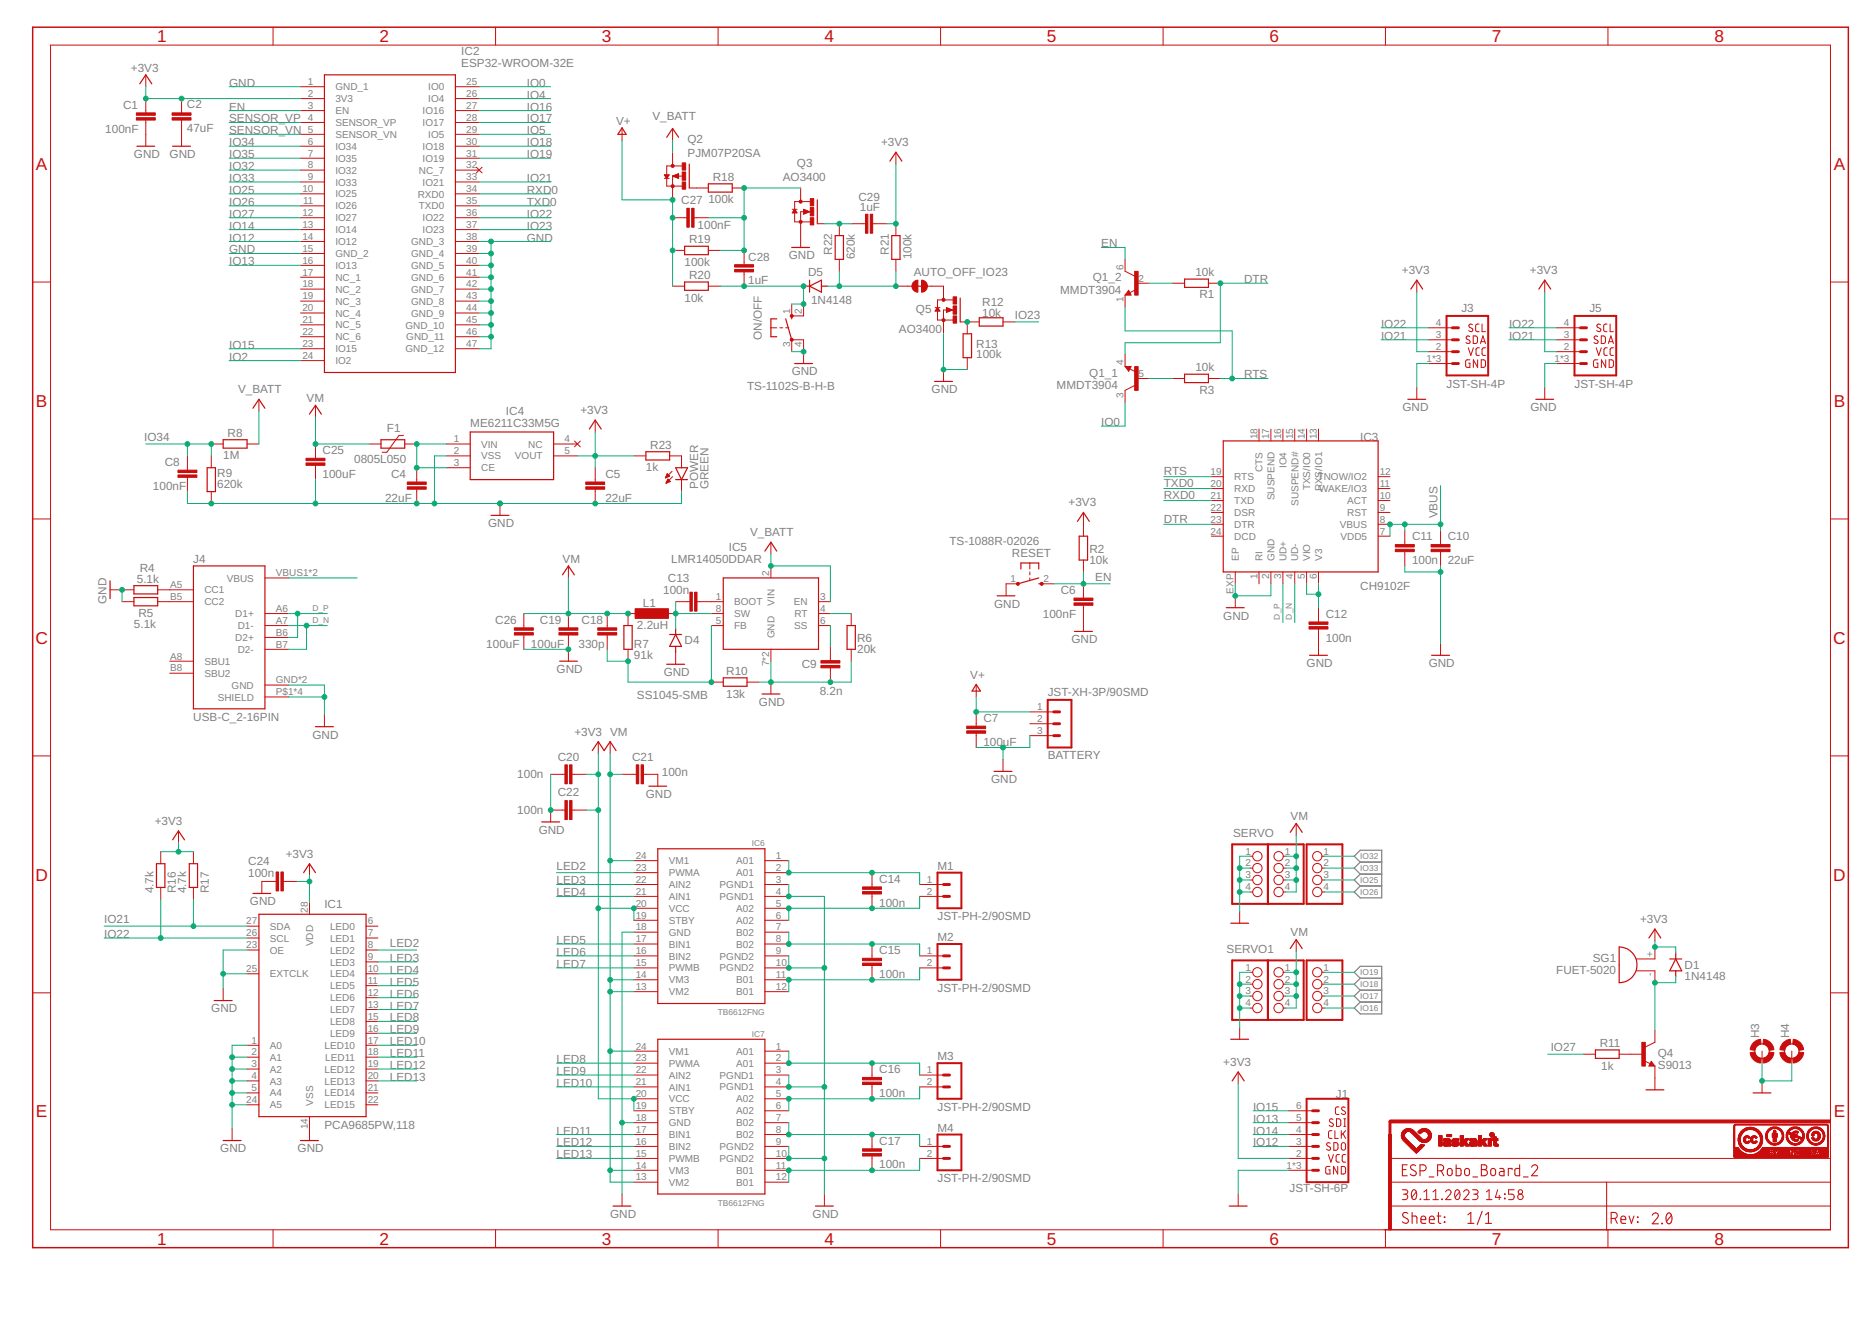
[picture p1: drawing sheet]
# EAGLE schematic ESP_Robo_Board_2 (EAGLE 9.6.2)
FRAME1 (FRAME-A3L): CREVISION: 2.0

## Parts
1  PINHD_1X4_RED  PINHD-1X4  [1X04]
2  PINHD_1X4_BLACK  PINHD-1X4  [1X04]
5  PINHD_1X4_RED  PINHD-1X4  [1X04]
6  PINHD_1X4_BLACK  PINHD-1X4  [1X04]
AUTO_OFF_IO23  nv  JUMPER-SMT_2_NC_TRACE_SILK  [SMT-JUMPER_2_NC_TRACE_SILK]
BATTERY  JST-XH-3P/90SMD  JST-XH-3/90SMD  [S3B-XH-SM4]
C1  100nF  C-EUC0603  [C0603]
C2  47uF  C-EUC0805  [C0805]
C4  22uF  C-EUC0603  [C0603]
C5  22uF  C-EUC0603  [C0603]
C6  100nF  CAPACITOR_0402  [C0402]
C7  100uF  C-EUC1206  [C1206]
C8  100nF  CAPACITOR_0402  [C0402]
C9  8.2n  C-EUC0603  [C0603]
C10  22uF  C-EUC0603  [C0603]
C11  100n  CAPACITOR_0402  [C0402]
C12  100n  CAPACITOR_0402  [C0402]
C13  100n  C-EUC0603  [C0603]
C14  100n  C-EUC0603  [C0603]
C15  100n  C-EUC0603  [C0603]
C16  100n  C-EUC0603  [C0603]
C17  100n  C-EUC0603  [C0603]
C18  330p  CAPACITOR_0402  [C0402]
C19  100uF  C-EUC1206  [C1206]
C20  100n  C-EUC0603  [C0603]
C21  100n  C-EUC0603  [C0603]
C22  100n  C-EUC0603  [C0603]
C24  100n  C-EUC0603  [C0603]
C25  100uF  C-EUC1206  [C1206]
C26  100uF  C-EUC1206  [C1206]
C27  100nF  CAPACITOR_0402  [C0402]
C28  1uF  C-EUC0603  [C0603]
C29  1uF  C-EUC0603  [C0603]
D1  1N4148  DIODE-SOD323-R  [SOD323-R]
D4  SS1045-SMB  DIODE-SMB  [SMB]
D5  1N4148  DIODE-SOD323-R  [SOD323-R]
F1  0805L050  [0805L]
H3  MOUNT-PAD-ROUND2.5  [2,5-PAD]
H4  MOUNT-PAD-ROUND2.5  [2,5-PAD]
IC1  PCA9685PW,118  [TSSOP28]
IC2  ESP32-WROOM-32E  [ESP32WROOM32E]
IC3  CH9102F  USB_UART_CONVERTOR_CH9102  [QFN24-4X4]
IC4  ME6211C33M5G  LDO_ME6211C33M5G  [SOT23-5]
IC5  LMR14050DDAR  [SO08-EPAD]
IC6  TB6612FNG  MOTOR_DRIVER_TB6612FNG  [SSOP24]
IC7  TB6612FNG  MOTOR_DRIVER_TB6612FNG  [SSOP24]
J1  JST-SH-6P  USUP_SPI_CONNECTOR_VERT  [1X06_1MM_RA_VERT]
J3  JST-SH-4P  USUP_I2C_CONNECTOR_VERT  [1X04_1MM_RA_VERT]
J4  USB-C_2-16PIN  [USBC_USB-C-16P-5]
J5  JST-SH-4P  USUP_I2C_CONNECTOR_VERT  [1X04_1MM_RA_VERT]
L1  2.2uH  INDUCTOR_5.4X5.2  [L5.4X5.2]
M1  JST-PH-2/90SMD  [S2B-PH-SM4]
M2  JST-PH-2/90SMD  [S2B-PH-SM4]
M3  JST-PH-2/90SMD  [S2B-PH-SM4]
M4  JST-PH-2/90SMD  [S2B-PH-SM4]
ON/OFF  TS-1102S-B-H-B  10-XX-SMD  [B3F-SMD]
POWER  GREEN  LEDCHIPLED_0402  [CHIPLED_0402]
Q1  MMDT3904  TRANS_NPN_DUAL-MBT3904DW1T1  [SC70-6]
Q2  PJM07P20SA  MOSFET_P-SOT-23  [SOT23]
Q3  AO3400  MOSFET_N-SOT-23  [SOT23]
Q4  S9013  BC817-16-NPN-SOT23-BEC  [SOT23-BEC]
Q5  AO3400  MOSFET_N-SOT-23  [SOT23]
R1  10k  R-EU_R0402  [R0402]
R2  10k  R-EU_R0402  [R0402]
R3  10k  R-EU_R0402  [R0402]
R4  5.1k  R-EU_R0402  [R0402]
R5  5.1k  R-EU_R0402  [R0402]
R6  20k  R-EU_R0402  [R0402]
R7  91k  R-EU_R0402  [R0402]
R8  1M  R-EU_R0402  [R0402]
R9  620k  R-EU_R0402  [R0402]
R10  13k  R-EU_R0402  [R0402]
R11  1k  R-EU_R0402  [R0402]
R12  10k  R-EU_R0402  [R0402]
R13  100k  R-EU_R0402  [R0402]
R16  4.7k  R-EU_R0402  [R0402]
R17  4.7k  R-EU_R0402  [R0402]
R18  100k  R-EU_R0402  [R0402]
R19  100k  R-EU_R0402  [R0402]
R20  10k  R-EU_R0402  [R0402]
R21  100k  R-EU_R0402  [R0402]
R22  620k  R-EU_R0402  [R0402]
R23  1k  R-EU_R0402  [R0402]
RESET  TS-1088R-02026  MOMENTARY_SWITCH_TS-1088R-02026  [TS1088R02026]
SERVO  PINHD_1X4_YELLOW  PINHD-1X4  [1X04]
SERVO1  PINHD_1X4_YELLOW  PINHD-1X4  [1X04]
SG1  FUET-5020  PASSIVE_BUZZER_3V_FUET-5020  [FUET-5020]

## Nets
+3V3: C1.1 C2.1 C5.1 C20.2 C22.2 C24.2 C29.1 D1.C IC1.28(VDD) IC2.2(3V3) IC4.5(VOUT) IC6.19(STBY) IC6.20(VCC) IC7.19(STBY) IC7.20(VCC) J1.2(VCC) J3.2(VCC) J5.2(VCC) R2.1 R16.2 R17.2 R21.2 R23.1 SG1.+
+6V: 1.1 1.2 1.3 1.4 5.1 5.2 5.3 5.4 C18.1 C19.1 C21.1 C25.1 C26.1 F1.2 IC6.13(VM2) IC6.14(VM3) IC6.24(VM1) IC7.13(VM2) IC7.14(VM3) IC7.24(VM1) L1.2 R7.1 ; supply symbol labelled VM
D_N: IC3.4(UD-) J4.A7(D1-) J4.B7(D2-)
D_P: IC3.3(UD+) J4.A6(D1+) J4.B6(D2+)
DTR: IC3.23(DTR) Q1.4(_1:E) R1.1
EN: C6.1 IC2.3(EN) Q1.6(_2:C) R2.2 RESET.2
GND: 2.1 2.2 2.3 2.4 6.1 6.2 6.3 6.4 BATTERY.3 C1.2 C2.2 C4.2 C5.2 C6.2 C7.2 C8.2 C9.2 C10.2 C11.2 C12.2 C19.2 C20.1 C21.2 C22.1 C24.1 C25.2 C26.2 D4.A H3.1(MOUNT) H4.1(MOUNT) IC1.1(A0) IC1.2(A1) IC1.3(A2) IC1.4(A3) IC1.5(A4) IC1.14(VSS) IC1.23(OE) IC1.24(A5) IC1.25(EXTCLK) IC2.1(GND_1) IC2.15(GND_2) IC2.38(GND_3) IC2.39(GND_4) IC2.40(GND_5) IC2.41(GND_6) IC2.42(GND_7) IC2.43(GND_8) IC2.44(GND_9) IC2.45(GND_10) IC2.46(GND_11) IC2.47(GND_12) IC3.2(GND) IC3.EXP(EP) IC4.2(VSS) IC5.7(GND) IC5.EPAD(GND) IC6.3(PGND1) IC6.4(PGND1) IC6.9(PGND2) IC6.10(PGND2) IC6.18(GND) IC7.3(PGND1) IC7.4(PGND1) IC7.9(PGND2) IC7.10(PGND2) IC7.18(GND) J1.1(GND) J1.NC1(GND) J1.NC2(GND) J3.1(GND) J3.NC1(GND) J3.NC2(GND) J4.GND J4.GND2(GND) J4.P$1(SHIELD) J4.P$2(SHIELD) J4.P$3(SHIELD) J4.P$4(SHIELD) J5.1(GND) J5.NC1(GND) J5.NC2(GND) ON/OFF.3(P) ON/OFF.4(P1) POWER.C Q3.2(S) Q4.E Q5.2(S) R4.1 R5.1 R6.2 R9.1 R10.2 R13.1 RESET.1
IO0: IC2.25(IO0) Q1.3(_1:C)
IO2: IC2.24(IO2)
IO4: IC2.26(IO4)
IO5: IC2.29(IO5)
IO12: IC2.14(IO12) J1.3(SDO)
IO13: IC2.16(IO13) J1.5(SDI)
IO14: IC2.13(IO14) J1.4(CLK)
IO15: IC2.23(IO15) J1.6(CS)
IO16: IC2.27(IO16) SERVO1.4
IO17: IC2.28(IO17) SERVO1.3
IO18: IC2.30(IO18) SERVO1.2
IO19: IC2.31(IO19) SERVO1.1
IO21: IC1.27(SDA) IC2.33(IO21) J3.3(SDA) J5.3(SDA) R17.1
IO22: IC1.26(SCL) IC2.36(IO22) J3.4(SCL) J5.4(SCL) R16.1
IO23: IC2.37(IO23) R12.2
IO25: IC2.10(IO25) SERVO.3
IO26: IC2.11(IO26) SERVO.4
IO27: IC2.12(IO27) R11.1
IO32: IC2.8(IO32) SERVO.1
IO33: IC2.9(IO33) SERVO.2
IO34: C8.1 IC2.6(IO34) R8.1 R9.2
IO35: IC2.7(IO35)
LED2: IC1.8(LED2) IC6.23(PWMA)
LED3: IC1.9(LED3) IC6.22(AIN2)
LED4: IC1.10(LED4) IC6.21(AIN1)
LED5: IC1.11(LED5) IC6.17(BIN1)
LED6: IC1.12(LED6) IC6.16(BIN2)
LED7: IC1.13(LED7) IC6.15(PWMB)
LED8: IC1.15(LED8) IC7.23(PWMA)
LED9: IC1.16(LED9) IC7.22(AIN2)
LED10: IC1.17(LED10) IC7.21(AIN1)
LED11: IC1.18(LED11) IC7.17(BIN1)
LED12: IC1.19(LED12) IC7.16(BIN2)
LED13: IC1.20(LED13) IC7.15(PWMB)
N$1: C4.1 F1.1 IC4.1(VIN) IC4.3(CE)
N$2: J4.A5(CC1) R4.2
N$3: C13.1 D4.C IC5.8(SW) L1.1
N$4: Q1.5(_1:B) R3.2
N$5: C9.1 IC5.6(SS)
N$6: IC5.4(RT) R6.1
N$7: J4.B5(CC2) R5.2
N$8: Q4.B R11.2
N$9: POWER.A R23.2
N$10: C13.2 IC5.1(BOOT)
N$12: Q1.2(_2:B) R1.2
N$13: Q5.1(G) R12.1 R13.2
N$14: D1.A Q4.C SG1.-
N$15: C12.1 IC3.5(VIO) IC3.6(V3)
N$16: AUTO_OFF_IO23.2 Q5.3(D)
N$17: C18.2 IC5.5(FB) R7.2 R10.1
N$18: C14.1 IC6.1(A01) IC6.2(A01) M1.1
N$19: C14.2 IC6.5(A02) IC6.6(A02) M1.2
N$20: C15.1 IC6.7(B02) IC6.8(B02) M2.1
N$22: Q2.1(G) R18.1
N$23: C15.2 IC6.11(B01) IC6.12(B01) M2.2
N$24: C16.1 IC7.1(A01) IC7.2(A01) M3.1
N$25: C28.2 D5.C ON/OFF.1(S) ON/OFF.2(S1) R20.2
N$26: C16.2 IC7.5(A02) IC7.6(A02) M3.2
N$27: C17.1 IC7.7(B02) IC7.8(B02) M4.1
N$28: C27.2 C28.1 Q3.3(D) R18.2 R19.2
N$29: C17.2 IC7.11(B01) IC7.12(B01) M4.2
N$30: C29.2 Q3.1(G) R22.2
N$31: AUTO_OFF_IO23.1 D5.A R21.1 R22.1
RTS: IC3.19(RTS) Q1.1(_2:E) R3.1
RXD0: IC2.34(RXD0) IC3.21(TXD)
SENSOR_VN: IC2.5(SENSOR_VN)
SENSOR_VP: IC2.4(SENSOR_VP)
TXD0: IC2.35(TXD0) IC3.20(RXD)
V+: BATTERY.1 C7.1 C27.1 Q2.2(S) R19.1 R20.1
V_BATT: IC5.2(VIN) IC5.3(EN) Q2.3(D) R8.2
VBUS: C10.1 C11.1 IC3.7(VDD5) IC3.8(VBUS) J4.VBUS1(VBUS) J4.VBUS2(VBUS)
Unconnected: BATTERY.2 IC1.6(LED0) IC1.7(LED1) IC1.21(LED14) IC1.22(LED15) IC2.17(NC_1) IC2.18(NC_2) IC2.19(NC_3) IC2.20(NC_4) IC2.21(NC_5) IC2.22(NC_6) IC2.32(NC_7) IC3.1(RI) IC3.9(RST) IC3.10(ACT) IC3.11(WAKE/IO3) IC3.12(TNOW/IO2) IC3.13(RXS/IO1) IC3.14(TXS/IO0) IC3.15(SUSPEND#) IC3.16(IO4) IC3.17(SUSPEND) IC3.18(CTS) IC3.22(DSR) IC3.24(DCD) IC4.4(NC) J4.A8(SBU1) J4.B8(SBU2)

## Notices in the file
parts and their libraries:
LaskaKit-Jumpers: Licensing: Creative Commons ShareAlike 4.0 International - https://creativecommons.org/licenses/by-sa/4.0
